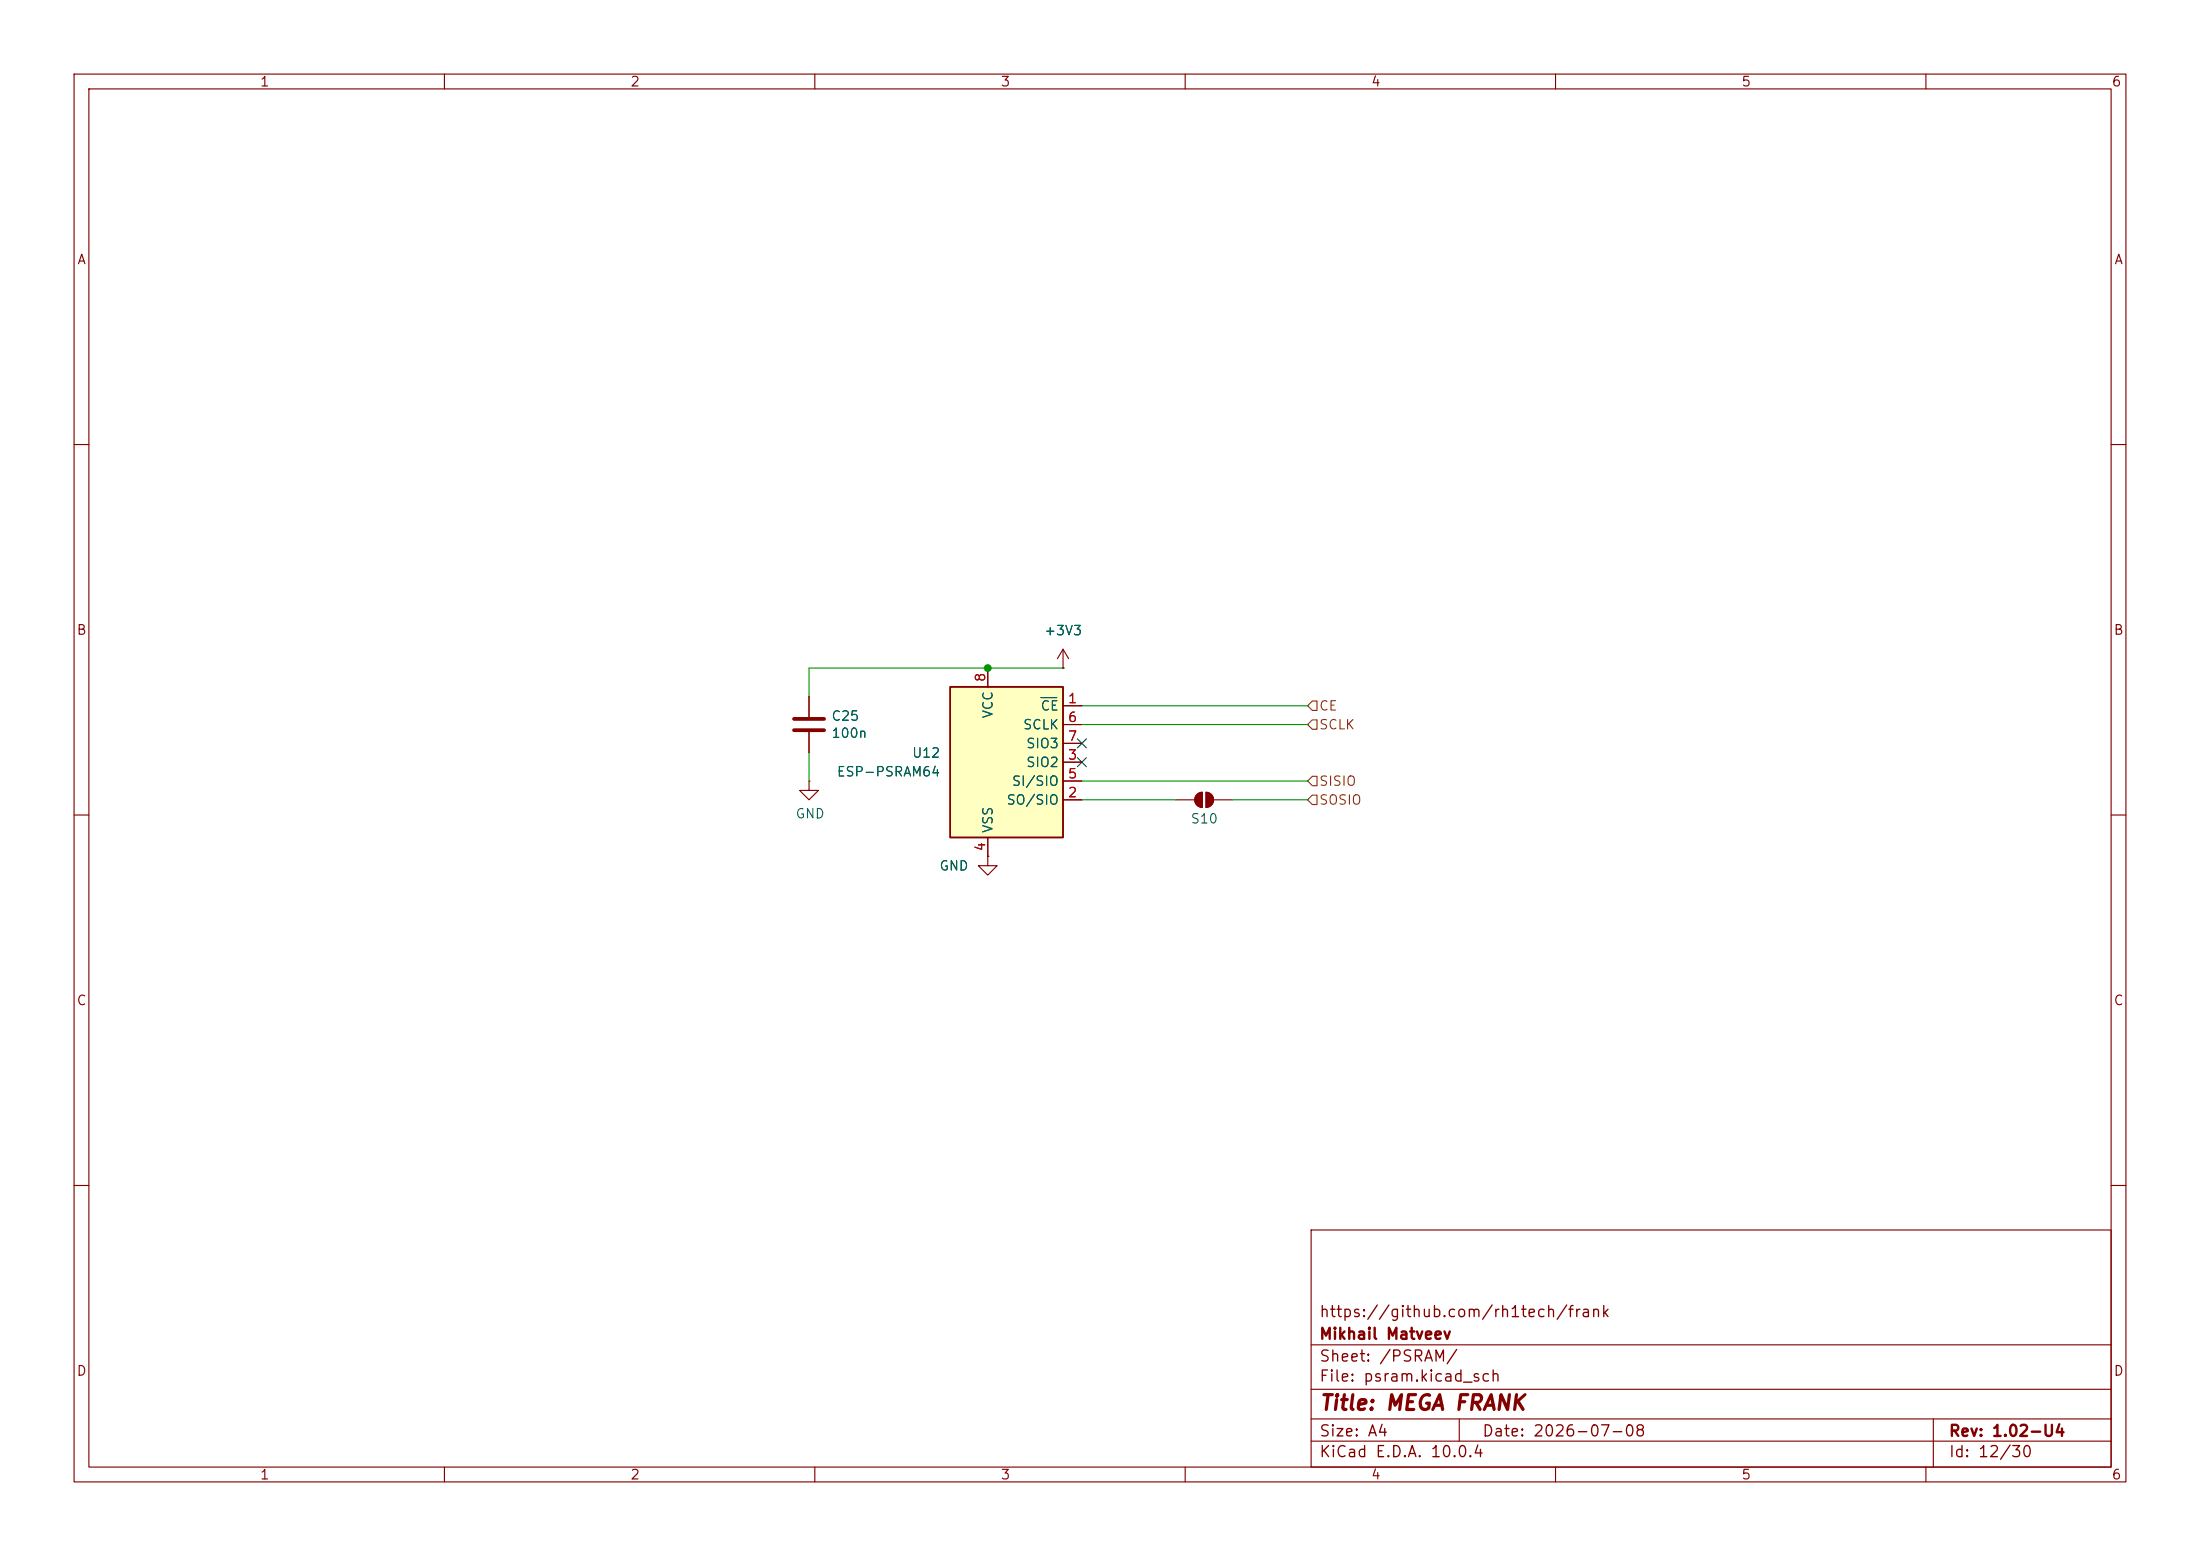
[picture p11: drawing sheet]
<svg xmlns="http://www.w3.org/2000/svg" width="297mm" height="210mm" viewBox="0 0 297 210" stroke-linecap="round" stroke-linejoin="round" font-family="sans-serif">
<g fill="none" stroke="#840000" stroke-width=".15">
<path d="M10 10h277v190h-277zM12 12h273v186h-273zM60 10v2M110 10v2M160 10v2M210 10v2M260 10v2M10 60h2M285 60h2M143.5 90.2h.1M143.5 87.6l-.8 1.3M143.5 87.6l.8 1.3"/>
<path d="M143.5 87.6v2.6M10 110h2M133.3 115.6v1.2h1.3l-1.3 1.3-1.2-1.3h1.2M133.3 115.6h.1M158.7 108h2.6M161.6 107.2l.4-.2 .3-.1v2.1a1.02 1.02 0 0 1-.9-.7 1.02 1.02 0 0 1 .2-1.1zM162.8 106.9a1.02 1.02 0 0 1 1 1.1 1.02 1.02 0 0 1-1 1zM163.8 108h2.6M285 110h2M10 160h2M177 166h108v32h-108zM285 160h2"/>
<path d="M60 198v2M110 198v2M160 198v2M177 194.5h108M177 191.5h108M177 187.5h108M177 181.5h108M197 191.5v3M210 198v2M260 198v2M261 191.5v6.5"/>
</g>
<g fill="#840000" stroke="#840000" stroke-width=".15">
<path d="M161.6 107.2l.4-.2 .3-.1v2.1a1.02 1.02 0 0 1-.9-.7 1.02 1.02 0 0 1 .2-1.1z"/>
<path d="M162.8 106.9a1.02 1.02 0 0 1 1 1.1 1.02 1.02 0 0 1-1 1z"/>
</g>
<path d="M128.3 92.7h15.2v20.3h-15.2z" fill="#ffffc2"/>
<path d="M128.3 92.7h15.2v20.3h-15.2z" fill="none" stroke="#840000" stroke-width=".25"/>
<g fill="none" stroke="#840000" stroke-width=".15">
<path d="M109.2 94v2.8M109.2 98.8v2.8M133.3 90.2v2.5M143.5 90.2h.1M143.5 95.3h2.5M143.5 97.8h2.5M109.2 105.4v1.3h1.3l-1.3 1.3-1.3-1.3h1.3M109.2 105.4h.1M133.3 115.6h.1M133.3 113v2.6M143.5 108h2.5M143.5 102.9h2.5"/>
<path d="M143.5 105.4h2.5M143.5 100.3h2.5"/>
</g>
<path d="M140.5 94.1h2.2" fill="none" stroke="#006464" stroke-width=".15"/>
<path d="M107.2 97h4.1M107.2 98.6h4.1" fill="none" stroke="#840000" stroke-width=".51"/>
<path d="M177.2 94.6h.6v1.3h-.6l-.7-.6zM177.2 97.2h.6v1.2h-.6l-.7-.6zM177.2 107.3h.6v1.3h-.6l-.7-.6zM177.2 104.8h.6v1.2h-.6l-.7-.6z" fill="none" stroke="#725600" stroke-width=".15"/>
<path d="M143.5 90.2h-34.3v3.8M146 97.8h30.5M146 95.3h30.5M109.2 101.6v3.8M146 108h12.7M146 105.4h30.5M166.4 108h10.1" fill="none" stroke="#009600" stroke-width=".15"/>
<path d="M145.4 99.7l1.3 1.2M146.7 99.7l-1.3 1.2M145.4 102.3l1.3 1.2M146.7 102.3l-1.3 1.2" fill="none" stroke="#000084" stroke-width=".15"/>
<circle cx="133.3" cy="90.2" r=".46" fill="#009600" stroke="#009600" stroke-width=".14"/>
<text font-size="2" fill="#840000" x="178" y="190.8">Title: MEGA FRANK</text>
<g font-size="1.5" fill="#840000">
<text x="178" y="178.2">https://github.com/rh1tech/frank</text>
<text x="178" y="184.2">Sheet: /PSRAM/</text>
<text x="178" y="181.2">Mikhail Matveev</text>
<text x="178" y="186.9">File: psram.kicad_sch</text>
<text x="178" y="197.1">KiCad E.D.A. 10.0.4</text>
<text x="178" y="194.3">Size: A4</text>
<text x="200" y="194.3">Date: 2026-07-08</text>
<text x="263" y="194.3">Rev: 1.02-U4</text>
<text x="263" y="197.1">Id: 12/30</text>
</g>
<g font-size="1.3" fill="#840000">
<text x="35" y="12">1</text>
<text x="85" y="12">2</text>
<text x="135" y="12">3</text>
<text x="185" y="12">4</text>
<text x="235" y="12">5</text>
<text x="285" y="12">6</text>
<text x="10.3" y="36">A</text>
<text x="285.3" y="36">A</text>
<text x="10.3" y="86">B</text>
<text x="285.3" y="86">B</text>
<text x="10.3" y="136">C</text>
<text x="285.3" y="136">C</text>
<text x="10.3" y="186">D</text>
<text x="285.3" y="186">D</text>
<text x="35" y="200">1</text>
<text x="85" y="200">2</text>
<text x="135" y="200">3</text>
<text x="185" y="200">4</text>
<text x="235" y="200">5</text>
<text x="285" y="200">6</text>
</g>
<g font-size="1.3" fill="#006464">
<text x="140.9" y="86.1">+3V3</text>
<text x="112.2" y="99.9">100n</text>
<text x="112.2" y="97.6">C25</text>
<text x="134.3" y="97" transform="rotate(-90 134.3 97)">VCC</text>
<text x="138" y="98.8">SCLK</text>
<text x="138.4" y="101.3">SIO3</text>
<text x="140.4" y="96.2">CE</text>
<text x="112.9" y="105.1">ESP-PSRAM64</text>
<text x="123" y="102.6">U12</text>
<text x="136.5" y="106.4">SI/SIO</text>
<text x="138.4" y="103.8">SIO2</text>
<text x="107.3" y="110.8">GND</text>
<text x="134.3" y="112.5" transform="rotate(-90 134.3 112.5)">VSS</text>
<text x="135.8" y="108.9">SO/SIO</text>
<text x="160.6" y="111.5">S10</text>
<text x="126.7" y="117.8">GND</text>
</g>
<g font-size="1.3" fill="#a90000">
<text x="133.3" y="92.1" transform="rotate(-90 133.3 92.1)">8</text>
<text x="144.1" y="95.2">1</text>
<text x="144.1" y="97.8">6</text>
<text x="144.1" y="100.3">7</text>
<text x="144.1" y="107.9">2</text>
<text x="144.1" y="102.8">3</text>
<text x="144.1" y="105.4">5</text>
<text x="133.3" y="115" transform="rotate(-90 133.3 115)">4</text>
</g>
<g font-size="1.3" fill="#725600">
<text x="178" y="96.2">CE</text>
<text x="178" y="98.8">SCLK</text>
<text x="178" y="106.4">SISIO</text>
<text x="178" y="108.9">SOSIO</text>
</g>
</svg>
